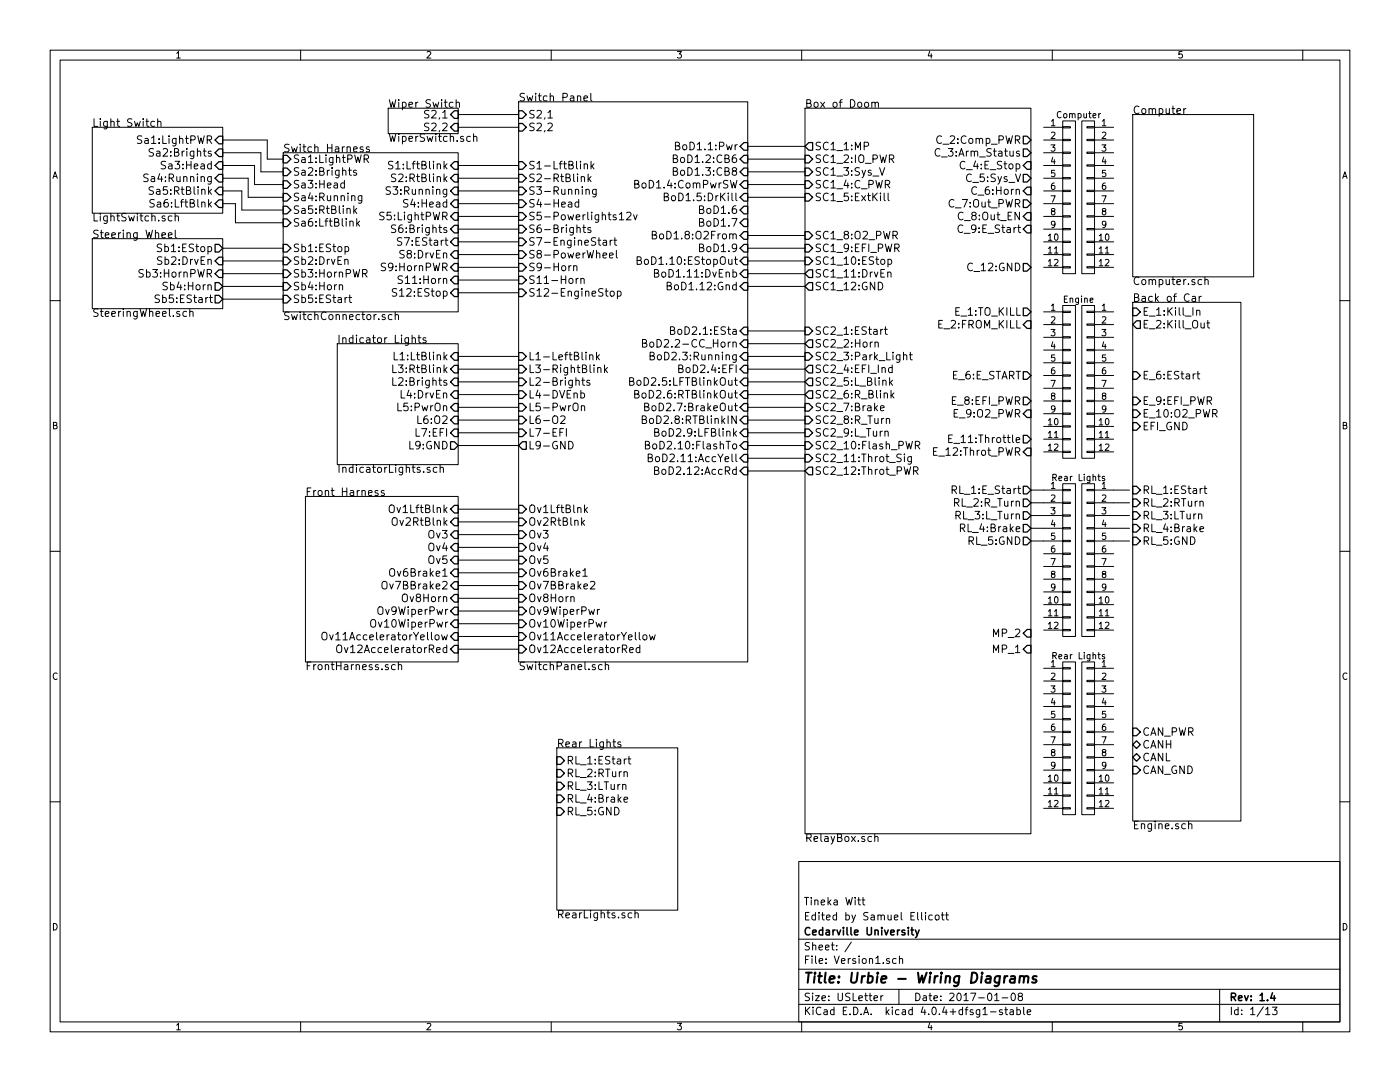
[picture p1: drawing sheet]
EESchema Schematic File Version 2
LIBS:power
LIBS:device
LIBS:transistors
LIBS:conn
LIBS:linear
LIBS:regul
LIBS:74xx
LIBS:cmos4000
LIBS:adc-dac
LIBS:memory
LIBS:xilinx
LIBS:microcontrollers
LIBS:dsp
LIBS:microchip
LIBS:analog_switches
LIBS:motorola
LIBS:texas
LIBS:intel
LIBS:audio
LIBS:interface
LIBS:digital-audio
LIBS:philips
LIBS:display
LIBS:cypress
LIBS:siliconi
LIBS:opto
LIBS:atmel
LIBS:contrib
LIBS:valves
LIBS:Supermileage
LIBS:Version1-cache
EELAYER 25 0
EELAYER END
$Descr USLetter 11000 8500
encoding utf-8
Sheet 1 13
Title "Urbie - Wiring Diagrams"
Date "2017-01-08"
Rev "1.4"
Comp "Cedarville University"
Comment1 "Edited by Samuel Ellicott"
Comment2 "Tineka Witt"
Comment3 ""
Comment4 ""
$EndDescr
$Sheet
S 2650 2700 950  950 
U 57E6B036
F0 "Indicator Lights" 60
F1 "IndicatorLights.sch" 60
F2 "L1:LtBlink" I R 3600 2800 60 
F3 "L3:RtBlink" I R 3600 2900 60 
F4 "L2:Brights" I R 3600 3000 60 
F5 "L4:DrvEn" I R 3600 3100 60 
F6 "L5:PwrOn" I R 3600 3200 60 
F7 "L6:O2" I R 3600 3300 60 
F8 "L7:EFI" I R 3600 3400 60 
F9 "L9:GND" O R 3600 3500 60 
$EndSheet
$Sheet
S 2225 1200 1375 1250
U 57EFE34A
F0 "Switch Harness" 60
F1 "SwitchConnector.sch" 60
F2 "Sa1:LightPWR" I L 2225 1250 60 
F3 "Sa2:Brights" I L 2225 1350 60 
F4 "Sa3:Head" I L 2225 1450 60 
F5 "Sa4:Running" I L 2225 1550 60 
F6 "Sa5:RtBlink" I L 2225 1650 60 
F7 "Sa6:LftBlink" I L 2225 1750 60 
F8 "Sb1:EStop" I L 2225 1950 60 
F9 "Sb2:DrvEn" I L 2225 2050 60 
F10 "Sb3:HornPWR" I L 2225 2150 60 
F11 "Sb4:Horn" I L 2225 2250 60 
F12 "Sb5:EStart" I L 2225 2350 60 
F13 "S1:LftBlink" I R 3600 1300 60 
F14 "S2:RtBlink" I R 3600 1400 60 
F15 "S3:Running" I R 3600 1500 60 
F16 "S4:Head" I R 3600 1600 60 
F17 "S8:DrvEn" I R 3600 2000 60 
F18 "S9:HornPWR" I R 3600 2100 60 
F19 "S11:Horn" I R 3600 2200 60 
F20 "S12:EStop" I R 3600 2300 60 
F21 "S7:EStart" I R 3600 1900 60 
F22 "S5:LightPWR" I R 3600 1700 60 
F23 "S6:Brights" I R 3600 1800 60 
$EndSheet
Wire Wire Line
	1750 1950 2225 1950
Wire Wire Line
	1750 2050 2225 2050
Wire Wire Line
	1750 2150 2225 2150
Wire Wire Line
	1750 2250 2225 2250
Wire Wire Line
	1750 2350 2225 2350
Wire Wire Line
	1750 1100 2100 1100
Wire Wire Line
	2100 1100 2100 1250
Wire Wire Line
	2100 1250 2225 1250
Wire Wire Line
	1750 1200 2050 1200
Wire Wire Line
	2050 1200 2050 1350
Wire Wire Line
	2050 1350 2225 1350
Wire Wire Line
	1750 1300 2000 1300
Wire Wire Line
	2000 1300 2000 1450
Wire Wire Line
	2000 1450 2225 1450
Wire Wire Line
	1750 1400 1950 1400
Wire Wire Line
	1950 1400 1950 1550
Wire Wire Line
	1950 1550 2225 1550
Wire Wire Line
	1750 1500 1900 1500
Wire Wire Line
	1900 1500 1900 1650
Wire Wire Line
	1900 1650 2225 1650
Wire Wire Line
	1750 1600 1850 1600
Wire Wire Line
	1850 1600 1850 1750
Wire Wire Line
	1850 1750 2225 1750
$Sheet
S 3050 850  550  200 
U 58023893
F0 "Wiper Switch" 60
F1 "WiperSwitch.sch" 60
F2 "S2,1" I R 3600 900 60 
F3 "S2,2" I R 3600 1000 60 
$EndSheet
$Sheet
S 2400 3900 1200 1300
U 58026621
F0 "Front Harness" 60
F1 "FrontHarness.sch" 60
F2 "Ov1LftBlnk" I R 3600 4000 60 
F3 "Ov2RtBlnk" I R 3600 4100 60 
F4 "Ov3" I R 3600 4200 60 
F5 "Ov4" I R 3600 4300 60 
F6 "Ov5" I R 3600 4400 60 
F7 "Ov6Brake1" I R 3600 4500 60 
F8 "Ov7BBrake2" I R 3600 4600 60 
F9 "Ov8Horn" I R 3600 4700 60 
F10 "Ov9WiperPwr" I R 3600 4800 60 
F11 "Ov10WiperPwr" I R 3600 4900 60 
F12 "Ov11AcceleratorYellow" I R 3600 5000 60 
F13 "Ov12AcceleratorRed" I R 3600 5100 60 
$EndSheet
Wire Wire Line
	3600 900  4075 900 
Wire Wire Line
	4075 1000 3600 1000
Wire Wire Line
	3600 1300 4075 1300
Wire Wire Line
	4075 1400 3600 1400
Wire Wire Line
	3600 1500 4075 1500
Wire Wire Line
	3600 1600 4075 1600
Wire Wire Line
	3600 1700 4075 1700
Wire Wire Line
	3600 1800 4075 1800
Wire Wire Line
	3600 1900 4075 1900
Wire Wire Line
	3600 2000 4075 2000
Wire Wire Line
	3600 2100 4075 2100
Wire Wire Line
	3600 2200 4075 2200
Wire Wire Line
	3600 2300 4075 2300
Wire Wire Line
	3600 2800 4075 2800
Wire Wire Line
	3600 2900 4075 2900
Wire Wire Line
	3600 3000 4075 3000
Wire Wire Line
	3600 3100 4075 3100
Wire Wire Line
	3600 3200 4075 3200
Wire Wire Line
	3600 3300 4075 3300
Wire Wire Line
	3600 3400 4075 3400
Wire Wire Line
	3600 3500 4075 3500
Wire Wire Line
	3600 4000 4075 4000
Wire Wire Line
	3600 4100 4075 4100
Wire Wire Line
	3600 4200 4075 4200
Wire Wire Line
	3600 4300 4075 4300
Wire Wire Line
	3600 4400 4075 4400
Wire Wire Line
	3600 4500 4075 4500
Wire Wire Line
	3600 4600 4075 4600
Wire Wire Line
	3600 4700 4075 4700
Wire Wire Line
	3600 4800 4075 4800
Wire Wire Line
	3600 4900 4075 4900
Wire Wire Line
	3600 5000 4075 5000
Wire Wire Line
	3600 5100 4075 5100
$Sheet
S 6325 850  1775 5700
U 58330ACD
F0 "Box of Doom" 60
F1 "RelayBox.sch" 60
F2 "SC1_1:MP" O L 6325 1150 60 
F3 "SC1_2:IO_PWR" I L 6325 1250 60 
F4 "SC1_3:Sys_V" I L 6325 1350 60 
F5 "SC1_4:C_PWR" I L 6325 1450 60 
F6 "SC1_5:ExtKill" I L 6325 1550 60 
F7 "SC1_8:O2_PWR" I L 6325 1850 60 
F8 "SC1_9:EFI_PWR" I L 6325 1950 60 
F9 "SC1_10:EStop" I L 6325 2050 60 
F10 "SC1_11:DrvEn" O L 6325 2150 60 
F11 "SC1_12:GND" O L 6325 2250 60 
F12 "SC2_1:EStart" I L 6325 2600 60 
F13 "SC2_2:Horn" O L 6325 2700 60 
F14 "SC2_3:Park_Light" I L 6325 2800 60 
F15 "SC2_4:EFI_Ind" O L 6325 2900 60 
F16 "SC2_5:L_Blink" O L 6325 3000 60 
F17 "SC2_6:R_Blink" O L 6325 3100 60 
F18 "SC2_7:Brake" I L 6325 3200 60 
F19 "SC2_8:R_Turn" I L 6325 3300 60 
F20 "SC2_9:L_Turn" I L 6325 3400 60 
F21 "SC2_10:Flash_PWR" I L 6325 3500 60 
F22 "SC2_11:Throt_Sig" I L 6325 3600 60 
F23 "SC2_12:Throt_PWR" O L 6325 3700 60 
F24 "C_2:Comp_PWR" O R 8100 1100 60 
F25 "C_3:Arm_Status" O R 8100 1200 60 
F26 "C_4:E_Stop" I R 8100 1300 60 
F27 "C_5:Sys_V" O R 8100 1400 60 
F28 "C_6:Horn" I R 8100 1500 60 
F29 "C_7:Out_PWR" O R 8100 1600 60 
F30 "C_8:Out_EN" I R 8100 1700 60 
F31 "C_9:E_Start" I R 8100 1800 60 
F32 "C_12:GND" O R 8100 2100 60 
F33 "E_1:TO_KILL" O R 8100 2450 60 
F34 "E_2:FROM_KILL" I R 8100 2550 60 
F35 "E_6:E_START" O R 8100 2950 60 
F36 "E_8:EFI_PWR" O R 8100 3150 60 
F37 "E_9:O2_PWR" I R 8100 3250 60 
F38 "E_11:Throttle" O R 8100 3450 60 
F39 "E_12:Throt_PWR" I R 8100 3550 60 
F40 "RL_1:E_Start" O R 8100 3850 60 
F41 "RL_2:R_Turn" O R 8100 3950 60 
F42 "RL_3:L_Turn" O R 8100 4050 60 
F43 "RL_4:Brake" O R 8100 4150 60 
F44 "MP_1" I R 8100 5100 60 
F45 "MP_2" I R 8100 4975 60 
F46 "RL_5:GND" O R 8100 4250 60 
$EndSheet
$Sheet
S 725  1875 1025 550 
U 57EFE347
F0 "Steering Wheel" 60
F1 "SteeringWheel.sch" 60
F2 "Sb2:DrvEn" I R 1750 2050 60 
F3 "Sb3:HornPWR" I R 1750 2150 60 
F4 "Sb1:EStop" O R 1750 1950 60 
F5 "Sb4:Horn" O R 1750 2250 60 
F6 "Sb5:EStart" O R 1750 2350 60 
$EndSheet
$Sheet
S 725  1000 1025 675 
U 57EFDAC9
F0 "Light Switch" 60
F1 "LightSwitch.sch" 60
F2 "Sa1:LightPWR" I R 1750 1100 60 
F3 "Sa2:Brights" I R 1750 1200 60 
F4 "Sa3:Head" I R 1750 1300 60 
F5 "Sa4:Running" I R 1750 1400 60 
F6 "Sa5:RtBlink" I R 1750 1500 60 
F7 "Sa6:LftBlnk" I R 1750 1600 60 
$EndSheet
Wire Wire Line
	6325 3700 5875 3700
Wire Wire Line
	5875 3600 6325 3600
Wire Wire Line
	6325 3500 5875 3500
Wire Wire Line
	5875 3400 6325 3400
Wire Wire Line
	5875 3300 6325 3300
Wire Wire Line
	5875 3200 6325 3200
Wire Wire Line
	5875 3100 6325 3100
Wire Wire Line
	5875 3000 6325 3000
Wire Wire Line
	5875 2900 6325 2900
Wire Wire Line
	5875 2800 6325 2800
Wire Wire Line
	5875 2700 6325 2700
Wire Wire Line
	5875 2600 6325 2600
Wire Wire Line
	6325 1150 5875 1150
Wire Wire Line
	6325 2250 5875 2250
Wire Wire Line
	6325 2150 5875 2150
$Sheet
S 4075 800  1800 4400
U 57F9E678
F0 "Switch Panel" 60
F1 "SwitchPanel.sch" 60
F2 "Ov1LftBlnk" I L 4075 4000 60 
F3 "Ov2RtBlnk" I L 4075 4100 60 
F4 "Ov3" I L 4075 4200 60 
F5 "Ov4" I L 4075 4300 60 
F6 "Ov5" I L 4075 4400 60 
F7 "Ov6Brake1" I L 4075 4500 60 
F8 "Ov7BBrake2" I L 4075 4600 60 
F9 "Ov8Horn" I L 4075 4700 60 
F10 "Ov9WiperPwr" I L 4075 4800 60 
F11 "Ov10WiperPwr" I L 4075 4900 60 
F12 "Ov11AcceleratorYellow" I L 4075 5000 60 
F13 "Ov12AcceleratorRed" I L 4075 5100 60 
F14 "L1-LeftBlink" I L 4075 2800 60 
F15 "L3-RightBlink" I L 4075 2900 60 
F16 "L2-Brights" I L 4075 3000 60 
F17 "L4-DVEnb" I L 4075 3100 60 
F18 "L5-PwrOn" I L 4075 3200 60 
F19 "L6-O2" I L 4075 3300 60 
F20 "L7-EFI" I L 4075 3400 60 
F21 "L9-GND" O L 4075 3500 60 
F22 "S1-LftBlink" I L 4075 1300 60 
F23 "S2-RtBlink" I L 4075 1400 60 
F24 "S3-Running" I L 4075 1500 60 
F25 "S4-Head" I L 4075 1600 60 
F26 "S5-Powerlights12v" I L 4075 1700 60 
F27 "S6-Brights" I L 4075 1800 60 
F28 "S7-EngineStart" I L 4075 1900 60 
F29 "S8-PowerWheel" I L 4075 2000 60 
F30 "S9-Horn" I L 4075 2100 60 
F31 "S11-Horn" I L 4075 2200 60 
F32 "S12-EngineStop" I L 4075 2300 60 
F33 "S2,1" I L 4075 900 60 
F34 "S2,2" I L 4075 1000 60 
F35 "BoD2.1:ESta" I R 5875 2600 60 
F36 "BoD2.2-CC_Horn" I R 5875 2700 60 
F37 "BoD2.3:Running" I R 5875 2800 60 
F38 "BoD2.4:EFI" I R 5875 2900 60 
F39 "BoD2.5:LFTBlinkOut" I R 5875 3000 60 
F40 "BoD2.6:RTBlinkOut" I R 5875 3100 60 
F41 "BoD2.8:RTBlinkIN" I R 5875 3300 60 
F42 "BoD2.9:LFBlink" I R 5875 3400 60 
F43 "BoD2.11:AccYell" I R 5875 3600 60 
F44 "BoD2.12:AccRd" I R 5875 3700 60 
F45 "BoD2.10:FlashTo" I R 5875 3500 60 
F46 "BoD2.7:BrakeOut" I R 5875 3200 60 
F47 "BoD1.1:Pwr" I R 5875 1150 60 
F48 "BoD1.4:ComPwrSW" I R 5875 1450 60 
F49 "BoD1.2:CB6" I R 5875 1250 60 
F50 "BoD1.3:CB8" I R 5875 1350 60 
F51 "BoD1.5:DrKill" I R 5875 1550 60 
F52 "BoD1.6" I R 5875 1650 60 
F53 "BoD1.7" I R 5875 1750 60 
F54 "BoD1.8:O2From" I R 5875 1850 60 
F55 "BoD1.9" I R 5875 1950 60 
F56 "BoD1.10:EStopOut" I R 5875 2050 60 
F57 "BoD1.11:DvEnb" I R 5875 2150 60 
F58 "BoD1.12:Gnd" I R 5875 2250 60 
$EndSheet
Wire Wire Line
	5875 1250 6325 1250
Wire Wire Line
	5875 1350 6325 1350
Wire Wire Line
	5875 1450 6325 1450
Wire Wire Line
	5875 1550 6325 1550
Wire Wire Line
	5875 1850 6325 1850
Wire Wire Line
	5875 1950 6325 1950
Wire Wire Line
	5875 2050 6325 2050
$Sheet
S 4375 5875 950  1275
U 5878DA61
F0 "Rear Lights" 60
F1 "RearLights.sch" 60
F2 "RL_1:EStart" I L 4375 5975 60 
F3 "RL_2:RTurn" I L 4375 6075 60 
F4 "RL_3:LTurn" I L 4375 6175 60 
F5 "RL_4:Brake" I L 4375 6275 60 
F6 "RL_5:GND" I L 4375 6375 60 
$EndSheet
$Sheet
S 8900 2375 850  4075
U 587913A4
F0 "Back of Car" 60
F1 "Engine.sch" 60
F2 "RL_1:EStart" I L 8900 3850 60 
F3 "RL_2:RTurn" I L 8900 3950 60 
F4 "RL_3:LTurn" I L 8900 4050 60 
F5 "RL_4:Brake" I L 8900 4150 60 
F6 "RL_5:GND" I L 8900 4250 60 
F7 "EFI_GND" I L 8900 3350 60 
F8 "CAN_PWR" I L 8900 5750 60 
F9 "CANH" B L 8900 5850 60 
F10 "CANL" B L 8900 5950 60 
F11 "CAN_GND" I L 8900 6050 60 
F12 "E_9:EFI_PWR" I L 8900 3150 60 
F13 "E_10:O2_PWR" I L 8900 3250 60 
F14 "E_6:EStart" I L 8900 2950 60 
F15 "E_1:Kill_In" I L 8900 2450 60 
F16 "E_2:Kill_Out" O L 8900 2550 60 
$EndSheet
$Comp
L CONN_01X12 P?
U 1 1
P 8400 3000
F 0 "P?" H 8400 3650 50  0001 C CNN
F 1 "Engine" H 8475 3650 50  0001 C CNN
F 2 "" H 8400 3000 50  0000 C CNN
F 3 "" H 8400 3000 50  0000 C CNN
	1    8400 3000
	1    0    0    -1  
$EndComp
$Comp
L CONN_01X12 P?
U 1 1
P 8550 3000
F 0 "P?" H 8550 3650 50  0001 C CNN
F 1 "Engine" H 8625 3650 50  0000 C CNN
F 2 "" H 8550 3000 50  0000 C CNN
F 3 "" H 8550 3000 50  0000 C CNN
	1    8550 3000
	-1   0    0    -1  
$EndComp
$Comp
L CONN_01X12 P?
U 1 1
P 8400 1550
F 0 "P?" H 8400 2200 50  0001 C CNN
F 1 "Engine" H 8475 2200 50  0001 C CNN
F 2 "" H 8400 1550 50  0000 C CNN
F 3 "" H 8400 1550 50  0000 C CNN
	1    8400 1550
	1    0    0    -1  
$EndComp
$Comp
L CONN_01X12 P?
U 1 1
P 8550 1550
F 0 "P?" H 8550 2200 50  0001 C CNN
F 1 "Computer" H 8625 2200 50  0000 C CNN
F 2 "" H 8550 1550 50  0000 C CNN
F 3 "" H 8550 1550 50  0000 C CNN
	1    8550 1550
	-1   0    0    -1  
$EndComp
$Sheet
S 8900 900  950  1275
U 5879A5D7
F0 "Computer" 60
F1 "Computer.sch" 60
$EndSheet
$Comp
L CONN_01X12 P?
U 1 1
P 8400 4400
F 0 "P?" H 8400 5050 50  0001 C CNN
F 1 "Engine" H 8475 5050 50  0001 C CNN
F 2 "" H 8400 4400 50  0000 C CNN
F 3 "" H 8400 4400 50  0000 C CNN
	1    8400 4400
	1    0    0    -1  
$EndComp
$Comp
L CONN_01X12 P?
U 1 1
P 8550 4400
F 0 "P?" H 8550 5050 50  0001 C CNN
F 1 "Rear Lights" H 8625 5050 50  0000 C CNN
F 2 "" H 8550 4400 50  0000 C CNN
F 3 "" H 8550 4400 50  0000 C CNN
	1    8550 4400
	-1   0    0    -1  
$EndComp
Wire Wire Line
	8200 3850 8100 3850
Wire Wire Line
	8100 3950 8200 3950
Wire Wire Line
	8100 4050 8200 4050
Wire Wire Line
	8100 4150 8200 4150
Wire Wire Line
	8100 4250 8200 4250
Wire Wire Line
	8750 4250 8875 4250
Wire Wire Line
	8750 4150 8875 4150
Wire Wire Line
	8750 4050 8875 4050
Wire Wire Line
	8750 3950 8875 3950
Wire Wire Line
	8750 3850 8875 3850
$Comp
L CONN_01X12 P?
U 1 1
P 8400 5800
F 0 "P?" H 8400 6450 50  0001 C CNN
F 1 "Engine" H 8475 6450 50  0001 C CNN
F 2 "" H 8400 5800 50  0000 C CNN
F 3 "" H 8400 5800 50  0000 C CNN
	1    8400 5800
	1    0    0    -1  
$EndComp
$Comp
L CONN_01X12 P?
U 1 1
P 8550 5800
F 0 "P?" H 8550 6450 50  0001 C CNN
F 1 "Rear Lights" H 8625 6450 50  0000 C CNN
F 2 "" H 8550 5800 50  0000 C CNN
F 3 "" H 8550 5800 50  0000 C CNN
	1    8550 5800
	-1   0    0    -1  
$EndComp
$EndSCHEMATC
